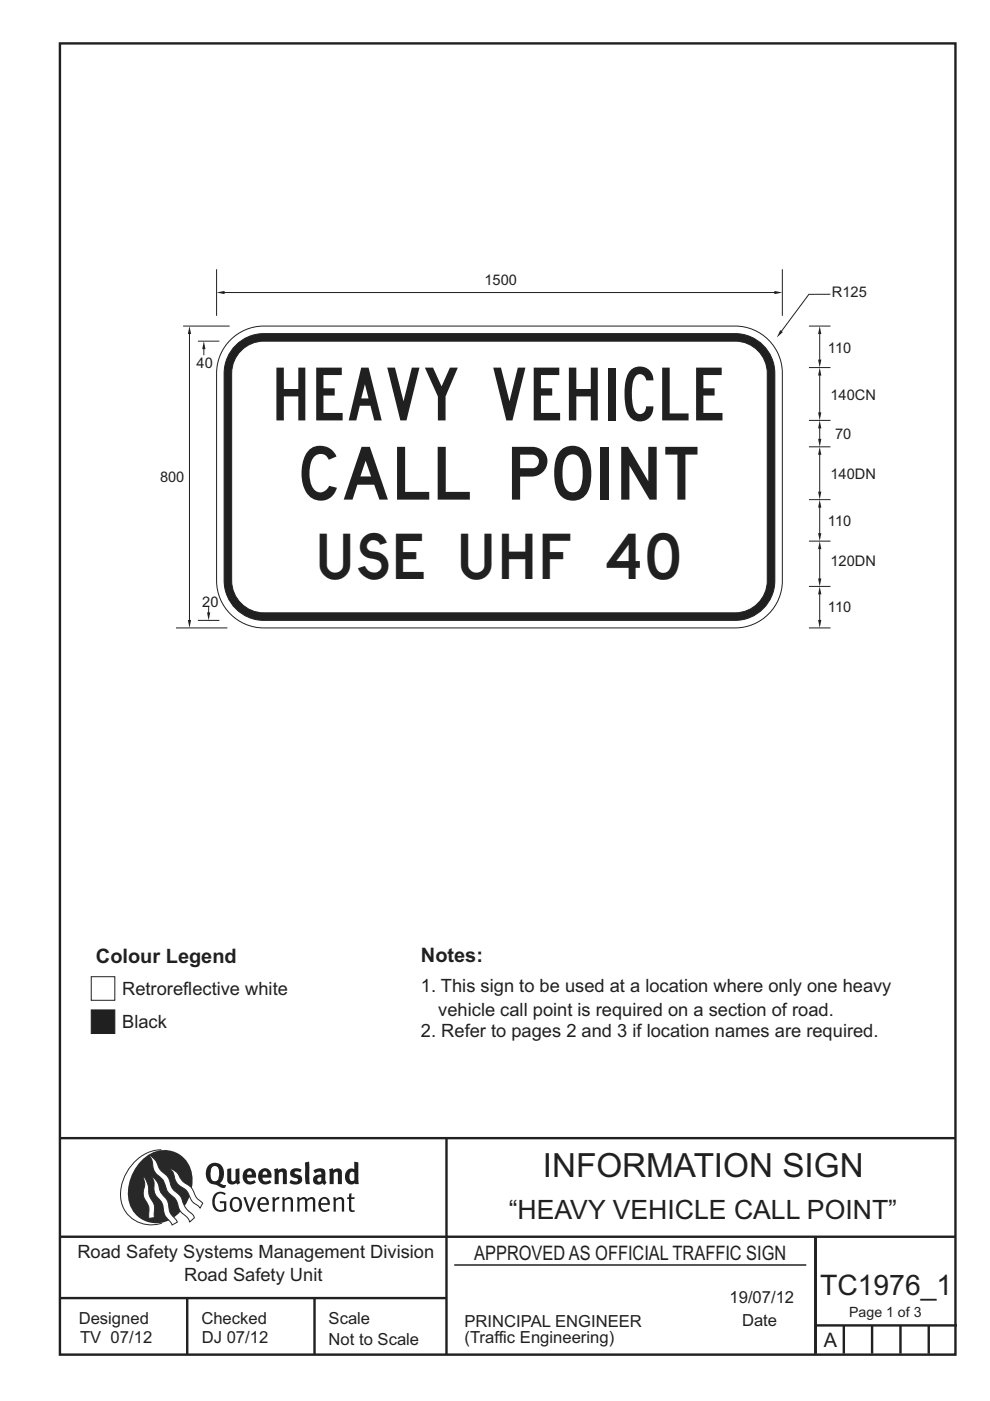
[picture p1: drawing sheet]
<svg xmlns="http://www.w3.org/2000/svg" width="210mm" height="297mm" viewBox="0 0 210 297" stroke-linecap="round" stroke-linejoin="round" font-family="sans-serif">
<g fill="none" stroke="#231f20" stroke-width=".51">
<path d="M12.7 9.2h190v278h-190zM12.7 241.3h189.9M94.7 241.4v45.8M12.7 262.2h190.1M12.7 275.2h82M39.7 275.2v12M66.7 275.2v12M173 262.2v24.8M173 281h30M179 281v6M185 281v6M191 281v6"/>
<path d="M197 281v6"/>
</g>
<path d="M96.4 268.2h74.6" fill="none" stroke="#231f20" stroke-width=".21"/>
<path d="M34.2 243.8a9.4 9.4 0 0 0-8.6 8.6 6.5 6.5 0 0 0 8.8 6.9" fill="none" stroke="#2b2824" stroke-width=".21"/>
<path d="M30.2 245.8a6.1 6.1 0 0 1 6.8-1.6 6.1 6.1 0 0 1 3.8 5.8 9.5 9.5 0 0 1-5.9 9.1 6 6 0 0 1-7.8-6.3 10.3 10.3 0 0 1 3.1-7z" fill-rule="evenodd" fill="#2b2824"/>
<g fill="#fff" stroke="#2b2824" stroke-width=".21">
<path d="M30.4 249.4a1.47 1.47 0 0 1 .8 1.2l.3 1.5a4.1 4.1 0 0 0 1.1 3l.2 1v2.1l-1.2 .1-.1-.9a3.9 3.9 0 0 0-.9-3.4 5.1 5.1 0 0 1 .1-2.8z" fill-rule="evenodd"/>
<path d="M36 247.7l.6 .3a4.2 4.2 0 0 1 1.9 2.2l1.1 .8a3.2 3.2 0 0 1 1.7 2.3l.6 .9 1.1 .9-.6 1-.4-.5a3.8 3.8 0 0 1-2-2.5 4.6 4.6 0 0 0-2-1.8 5.1 5.1 0 0 1-1.3-2.7z" fill-rule="evenodd"/>
<path d="M31.6 245a3.4 3.4 0 0 1 2.1 2.5l.7 1a3.3 3.3 0 0 1 1.7 2.5 5.2 5.2 0 0 0 2.1 2.5l.4 .7a5.2 5.2 0 0 0 2.3 3.3l.3 .7-.9 .9a3.2 3.2 0 0 0-1.6-1.9l-.7-.8a4.6 4.6 0 0 0-2.1-3.4 4 4 0 0 1-1.1-2.4 4 4 0 0 0-1.6-1.6 3.6 3.6 0 0 1-.9-2.7z" fill-rule="evenodd"/>
<path d="M32.2 249.5a1.2 1.2 0 0 1 1 .8l.4 .9a4.4 4.4 0 0 0 1.8 3.1l.3 .9a3.9 3.9 0 0 0 1.6 3.3l.3 .6-1.1 .6a3.5 3.5 0 0 0-1.3-1.7l-.3-.5a5.9 5.9 0 0 0-1-3.1 3.6 3.6 0 0 1-1.2-3.6z" fill-rule="evenodd"/>
</g>
<g fill="#231f20">
<path d="M45.6 253.1a1.74 1.74 0 0 1 2.3 0l-.2 .3a1.25 1.25 0 0 0-1.4-.2 1.25 1.25 0 0 0-.7 1.2 1.74 1.74 0 0 0 1.2 2.2l.7-.2v-1.3h-.8l-.1-.4h1.4v1.9a1.92 1.92 0 0 1-2.2 .1 1.92 1.92 0 0 1-.8-2.1l.3-1.1z" fill-rule="evenodd"/>
<path d="M49.4 254.5a.84 .84 0 0 1 1-.2 .84 .84 0 0 1 .4 1 .84 .84 0 0 1-.3 1.1 .84 .84 0 0 1-1-.1 2.32 2.32 0 0 1-.1-1.8zM49.1 254.2a1.93 1.93 0 0 0 .4 2.7 1.47 1.47 0 0 0 1.6-.5 1.47 1.47 0 0 0 .2-1.6 1.27 1.27 0 0 0-.9-1 1.27 1.27 0 0 0-1.3 .4z" fill-rule="evenodd"/>
<path d="M51.6 253.9l.5-.1 .9 2.6 .8-2.5h.5l-1.1 3h-.5z" fill-rule="evenodd"/>
<path d="M55.5 254.2a.72 .72 0 0 1 .8 .1 .72 .72 0 0 1 .2 .8h-1.4zM55.2 254a1.74 1.74 0 0 0 .6 3l1.1-.3 .1-.1-.2-.3a.96 .96 0 0 1-1.1 .2 .96 .96 0 0 1-.6-1h1.9a1.25 1.25 0 0 0-.4-1.4 1.25 1.25 0 0 0-1.4-.1z" fill-rule="evenodd"/>
<path d="M57.7 253.9l.5-.1 .1 .5 .5-.4 .5-.1-.2 .5a.67 .67 0 0 0-.8 .7v1.9h-.5z" fill-rule="evenodd"/>
<path d="M59.8 253.9l.5-.1 .1 .4a.93 .93 0 0 1 1-.4 .93 .93 0 0 1 .7 .8v2.3h-.4l-.1-2.5a.83 .83 0 0 0-1.2 .2v2.3h-.5z" fill-rule="evenodd"/>
<path d="M63 253.9l.4-.1 .2 .4a.87 .87 0 0 1 .8-.4 .87 .87 0 0 1 .7 .5l.1-.1a.89 .89 0 0 1 1-.4 .89 .89 0 0 1 .7 .8v2.3h-.5l-.1-2.6a.87 .87 0 0 0-1.1 .4v2.2h-.5l-.1-2.5a.8 .8 0 0 0-1.1 .2v2.3h-.4z" fill-rule="evenodd"/>
<path d="M68.4 254.2a.72 .72 0 0 1 .8 .1 .72 .72 0 0 1 .3 .8h-1.4zM68.1 254a1.74 1.74 0 0 0 .6 3l1.1-.3 .1-.1-.2-.3a.96 .96 0 0 1-1.1 .2 .96 .96 0 0 1-.5-1h1.9a1.25 1.25 0 0 0-.4-1.4 1.25 1.25 0 0 0-1.5-.1z" fill-rule="evenodd"/>
<path d="M70.6 253.9l.5-.1 .2 .4a.93 .93 0 0 1 1-.4 .93 .93 0 0 1 .7 .8v2.3h-.5l-.1-2.5a.83 .83 0 0 0-1.2 .2v2.3h-.4z" fill-rule="evenodd"/>
<path d="M74.1 253.1l.5-.1-.1 .9h.8l-.2 .3h-.6v2.2l.2 .2h.5v.3a.76 .76 0 0 1-1.2-.6v-2.1h-.4v-.3h.4z" fill-rule="evenodd"/>
<path d="M45.1 247.4l.4-.2a.95 .95 0 0 1 1 1.3v.4a1.13 1.13 0 0 1-1 1.5 1.39 1.39 0 0 1-.8-1.8l.1-.9zM44.4 246.9a2.61 2.61 0 0 0 .6 4.1l1 .3a1.66 1.66 0 0 0 1.7 .5l.3-.6h-.7l-.7-.3a2.7 2.7 0 0 0-.1-4.2 1.97 1.97 0 0 0-2.1 .2z" fill-rule="evenodd"/>
<path d="M48.2 247.8l.9-.1v2.5l.4 .3 .5-.3v-2.3l.8-.2v2.5l.2 .6-.6 .3-.3-.3a1.12 1.12 0 0 1-1.2 .2 1.12 1.12 0 0 1-.7-1z" fill-rule="evenodd"/>
<path d="M52.7 248.4h.5l.2 .7h-1zM51.8 248.3a1.74 1.74 0 0 0 .1 2.4 1.74 1.74 0 0 0 2.4 0l-.4-.5a.85 .85 0 0 1-.9 .3 .85 .85 0 0 1-.6-.8h1.9a1.47 1.47 0 0 0-.7-1.8 1.47 1.47 0 0 0-1.8 .4z" fill-rule="evenodd"/>
<path d="M55.9 248.4h.5l.3 .7h-1zM55.1 248.3a1.74 1.74 0 0 0 .1 2.4 1.74 1.74 0 0 0 2.3 0l-.3-.5a.85 .85 0 0 1-.9 .3 .85 .85 0 0 1-.6-.8h1.9a1.47 1.47 0 0 0-.7-1.8 1.47 1.47 0 0 0-1.8 .4z" fill-rule="evenodd"/>
<path d="M58.1 247.9l.8-.2 .2 .4a.99 .99 0 0 1 1.1-.4 .99 .99 0 0 1 .6 1v2.4h-.8v-2.5a.56 .56 0 0 0-.9 .1v2.4h-.9z" fill-rule="evenodd"/>
<path d="M61.7 248.1a1.97 1.97 0 0 1 2.3-.1l-.4 .5a.7 .7 0 0 0-1.1 .2l.4 .3a1.06 1.06 0 0 1 1.2 .9 1.06 1.06 0 0 1-.9 1.2 2.32 2.32 0 0 1-1.8-.3l.3-.6h.1a.86 .86 0 0 0 1.4 0 .85 .85 0 0 0-.9-.5 .94 .94 0 0 1-.6-1.6z" fill-rule="evenodd"/>
<path d="M67.4 249.8l.7-.2v.7l-.6 .2-.2-.4zM66.5 248.2l.4 .5a1.1 1.1 0 0 1 1.2-.2l.1 .5a1.27 1.27 0 0 0-1.4 .3 1.27 1.27 0 0 0-.3 1.3 1.24 1.24 0 0 0 1.9 .2l.4 .4 .5-.5a1.3 1.3 0 0 1-.3-1.4 1.22 1.22 0 0 0-.4-1.4 2.31 2.31 0 0 0-2.1 .3z" fill-rule="evenodd"/>
<path d="M69.8 247.9l.8-.2 .1 .4a.99 .99 0 0 1 1.1-.4 .99 .99 0 0 1 .7 1v2.4h-.8l-.1-2.5a.56 .56 0 0 0-.8 .1v2.4h-.9z" fill-rule="evenodd"/>
<path d="M74.4 248.5l.3-.1 .5 .2v1.6l-.7 .2a1.49 1.49 0 0 1-.1-1.9zM75.1 246.3l.1 1.6a1.43 1.43 0 0 0-1.5 .2 1.43 1.43 0 0 0-.5 1.5 1.33 1.33 0 0 0 .6 1.3 1.33 1.33 0 0 0 1.5 0v.2h.8l-.1-4.7z" fill-rule="evenodd"/>
<path d="M64.7 246.5l.9-.2 .1 4.8-.8-.1-.2-1.1z" fill-rule="evenodd"/>
</g>
<path d="M19.4 214.1h5v5h-5z" fill-rule="evenodd" fill="#231f20" stroke="#231f20" stroke-width=".21"/>
<g fill="#fff" stroke="#231f20" stroke-width=".21">
<path d="M19.4 207.1h5v5h-5z" fill-rule="evenodd"/>
<path d="M49.3 71.7a10 10 0 0 1 6.6-2.6h100a10 10 0 0 1 10 10v44a10 10 0 0 1-10 10h-100a10 10 0 0 1-10-10v-44a10 10 0 0 1 3.4-7.4z" fill-rule="evenodd"/>
</g>
<path d="M50 73.2a8.4 8.4 0 0 1 5.9-2.5h100a8.4 8.4 0 0 1 8.4 8.4v44a8.4 8.4 0 0 1-8.4 8.4h-100a8.4 8.4 0 0 1-8.4-8.4v-44a8.4 8.4 0 0 1 2.5-5.9z" fill-rule="evenodd" fill="#231f20" stroke="#231f20" stroke-width=".21"/>
<path d="M51.5 74a6.8 6.8 0 0 1 4.4-1.7h100a6.8 6.8 0 0 1 6.8 6.8v44a6.8 6.8 0 0 1-6.8 6.8h-100a6.8 6.8 0 0 1-6.8-6.8v-44a6.8 6.8 0 0 1 2.4-5.1z" fill-rule="evenodd" fill="#fff" stroke="#231f20" stroke-width=".21"/>
<path d="M173.9 125.9v5.7" fill="none" stroke="#231f20" stroke-width=".21"/>
<g fill="#231f20">
<path d="M173.5 131.4h.7l-.3 1.7z"/>
<path d="M173.9 124.3l.3 1.7h-.7z"/>
</g>
<path d="M173.9 116.3v6.5M171.6 124.3h4.5" fill="none" stroke="#231f20" stroke-width=".21"/>
<g fill="#231f20">
<path d="M173.5 122.6h.7l-.3 1.7z"/>
<path d="M173.9 114.7l.3 1.7h-.7z"/>
</g>
<path d="M173.9 70.7v5.7M171.6 114.7h4.5" fill="none" stroke="#231f20" stroke-width=".21"/>
<g fill="#231f20">
<path d="M173.5 76.2h.7l-.3 1.7z"/>
<path d="M173.9 69.1l.3 1.7h-.7z"/>
</g>
<path d="M47.5 62h116.9" fill="none" stroke="#231f20" stroke-width=".21"/>
<g fill="#231f20">
<path d="M164.2 61.7l1.7 .3-1.7 .4z"/>
<path d="M45.9 62l1.7-.3v.7z"/>
</g>
<path d="M171.6 69.1h4.5M171.6 94.7h4.5M173.9 96.3v8.1M171.6 105.9h4.5M171.6 133.1h4.5" fill="none" stroke="#231f20" stroke-width=".21"/>
<g fill="#231f20">
<path d="M173.5 104.2h.7l-.3 1.7z"/>
<path d="M173.9 94.7l.3 1.7h-.7z"/>
</g>
<path d="M171.6 77.9h4.5M173.9 79.5v8.1M171.6 89.1h4.5" fill="none" stroke="#231f20" stroke-width=".21"/>
<g fill="#231f20">
<path d="M173.9 77.9l.3 1.7h-.7z"/>
<path d="M173.5 87.4h.7l-.3 1.7z"/>
</g>
<path d="M173.9 90.7v2.5" fill="none" stroke="#231f20" stroke-width=".21"/>
<g fill="#231f20">
<path d="M173.5 93h.7l-.3 1.7z"/>
<path d="M173.9 89.1l.3 1.7h-.7z"/>
</g>
<path d="M45.9 57.1v9.9M165.9 57.1v9.9M38.8 69.1h9.9M42 72.3h4.5M176.1 62.4h-4.5l-5.9 7.9M37.3 133.1h10.9M42 131.5h4.5" fill="none" stroke="#231f20" stroke-width=".21"/>
<path d="M165.5 70l.5 .4-1.2 1.2z" fill="#231f20"/>
<path d="M173.9 107.5v5.7" fill="none" stroke="#231f20" stroke-width=".21"/>
<g fill="#231f20">
<path d="M173.5 113h.7l-.3 1.7z"/>
<path d="M173.9 105.9l.3 1.7h-.7z"/>
</g>
<path d="M44.3 128.5v1.5" fill="none" stroke="#231f20" stroke-width=".21"/>
<path d="M43.9 129.8h.7l-.3 1.7z" fill="#231f20"/>
<path d="M40.2 70.7v60.9" fill="none" stroke="#231f20" stroke-width=".21"/>
<g fill="#231f20">
<path d="M39.8 131.4h.7l-.3 1.7z"/>
<path d="M40.2 69.1l.3 1.7h-.7z"/>
</g>
<path d="M43.2 73.9v1.4" fill="none" stroke="#231f20" stroke-width=".21"/>
<path d="M43.2 72.3l.4 1.7h-.7z" fill="#231f20"/>
<g font-size="11.2" fill="#231f20">
<text x="58.6" y="89.1">HEAVY VEHICLE</text>
<text x="63.9" y="105.9">CALL POINT</text>
</g>
<text font-size="9.6" fill="#231f20" x="67.8" y="122.7">USE UHF 40</text>
<text font-size="7.1" fill="#231f20" x="115.1" y="249.4">INFORMATION SIGN</text>
<text font-size="6" fill="#231f20" x="174" y="274.6">TC1976_1</text>
<text font-size="5.6" fill="#231f20" x="107.9" y="258.6">“HEAVY VEHICLE CALL POINT”</text>
<g font-size="4.2" fill="#231f20">
<text x="89.3" y="203.9">Notes:</text>
<text x="20.4" y="204.1">Colour Legend</text>
<text x="100.6" y="267.2">APPROVED AS OFFICIAL TRAFFIC SIGN</text>
<text x="174.7" y="285.6">A</text>
</g>
<g font-size="3.9" fill="#231f20">
<text x="25.9" y="211">Retroreflective white</text>
<text x="89.3" y="210.3">1. This sign to be used at a location where only one heavy</text>
<text x="93" y="215.5">vehicle call point is required on a section of road.</text>
<text x="25.9" y="218.1">Black</text>
<text x="89.3" y="219.8">2. Refer to pages 2 and 3 if location names are required.</text>
<text x="16.4" y="266.8">Road Safety Systems Management Division</text>
<text x="39.1" y="271.6">Road Safety Unit</text>
</g>
<g font-size="3.5" fill="#231f20">
<text x="16.7" y="280.7">Designed</text>
<text x="42.7" y="280.7">Checked</text>
<text x="69.7" y="280.7">Scale</text>
<text x="98.5" y="281.4">PRINCIPAL ENGINEER</text>
<text x="154.7" y="276.2">19/07/12</text>
<text x="157.4" y="281.2">Date</text>
<text x="17" y="284.8">TV 07/12</text>
<text x="42.8" y="284.8">DJ 07/12</text>
<text x="69.7" y="285.2">Not to Scale</text>
<text x="98.5" y="284.8">(Traffic Engineering)</text>
</g>
<g font-size="3.1" fill="#231f20">
<text x="102.8" y="60.5">1500</text>
<text x="176.5" y="63">R125</text>
<text x="175.6" y="74.8">110</text>
<text x="41.7" y="78">40</text>
<text x="176.1" y="84.8">140CN</text>
<text x="177.1" y="93.1">70</text>
<text x="176.1" y="101.6">140DN</text>
<text x="33.9" y="102.2">800</text>
<text x="175.6" y="111.4">110</text>
<text x="176.1" y="120">120DN</text>
<text x="42.9" y="128.7">20</text>
<text x="175.6" y="129.8">110</text>
</g>
<text font-size="3" fill="#231f20" x="180.1" y="279.2">Page 1 of 3</text>
</svg>
